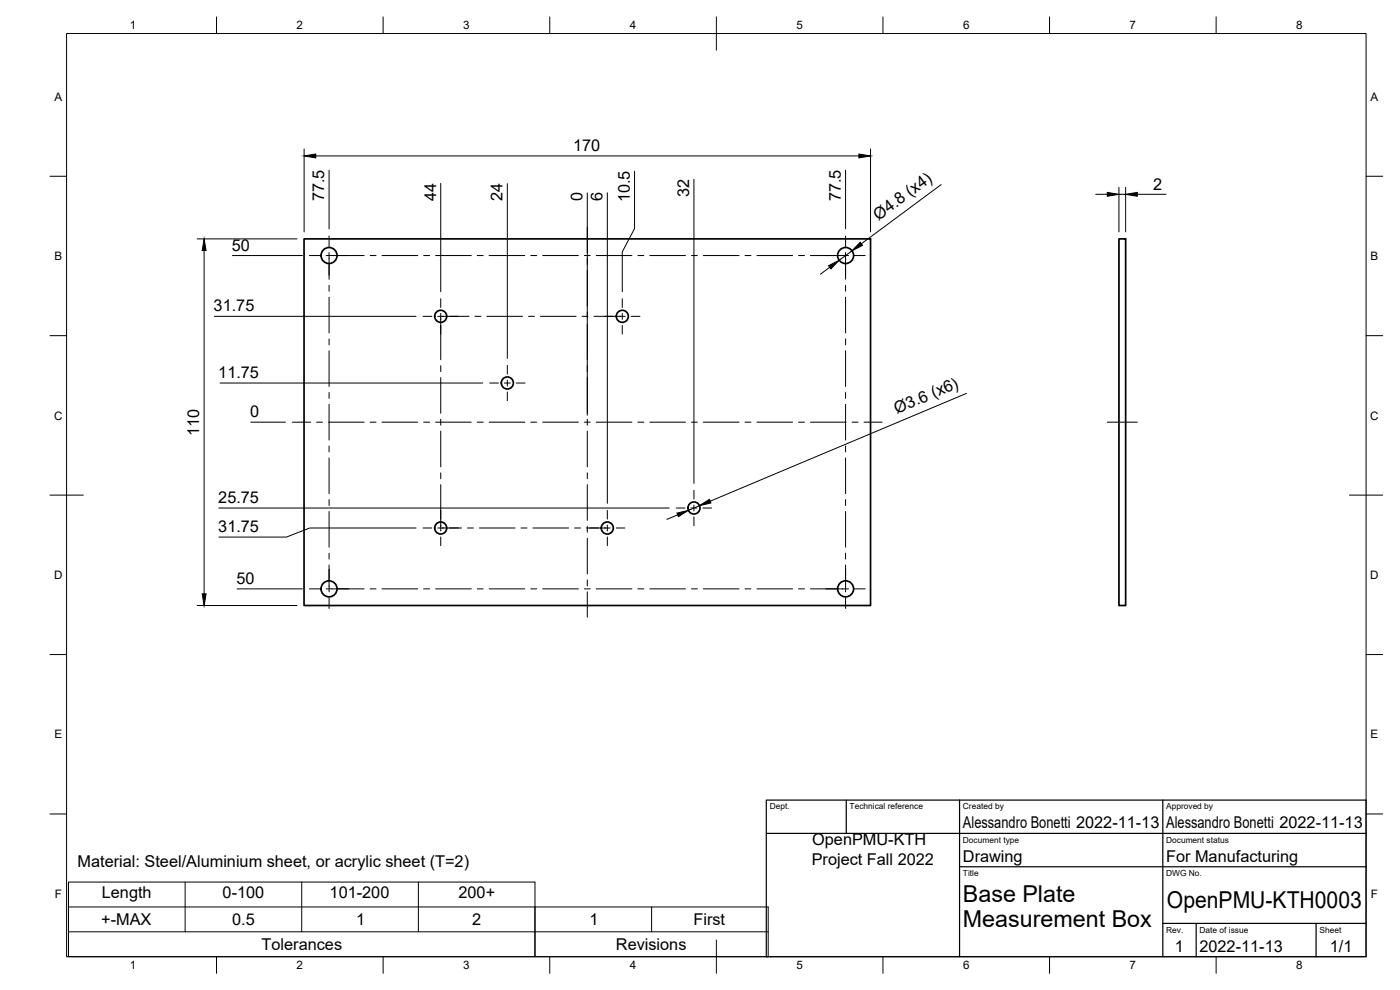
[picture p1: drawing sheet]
<svg xmlns="http://www.w3.org/2000/svg" width="420mm" height="297mm" viewBox="0 0 420 297" stroke-linecap="round" stroke-linejoin="round" font-family="sans-serif">
<!-- layer: Visible -->
<g fill="none" stroke="#000" stroke-width=".51">
<path d="M91.2 71.7h170.1v110h-170.1zM335.8 71.7h2v110h-2z"/>
<circle cx="98.8" cy="76.7" r="2.4"/>
<circle cx="253.8" cy="76.7" r="2.4"/>
<circle cx="132.3" cy="94.9" r="1.81"/>
<circle cx="186.8" cy="94.9" r="1.81"/>
<circle cx="152.3" cy="114.9" r="1.81"/>
<circle cx="132.3" cy="158.4" r="1.81"/>
<circle cx="182.3" cy="158.4" r="1.81"/>
<circle cx="208.3" cy="152.4" r="1.81"/>
<circle cx="98.8" cy="176.7" r="2.4"/>
<circle cx="253.8" cy="176.7" r="2.4"/>
</g>
<!-- layer: BORDER -->
<g fill="none" stroke="#000" stroke-width=".3">
<path d="M20 10.1h390v276.9h-390zM65 5.1v5M115 5.1v5M165 5.1v5M215 5.1v10M265 5.1v5M315 5.1v5M365 5.1v5M15 52.9h5M410 52.9h5M15 100.7h5M410 100.7h5"/>
<path d="M15 148.6h10M405 148.6h10M15 196.4h5M410 196.4h5M15 244.2h5M410 244.2h5M65 287v5M115 287v5M165 287v5M215 282.1v9.9M265 287v5M315 287v5"/>
<path d="M365 287v5"/>
</g>
<!-- layer: TITLEBLOCK -->
<path d="M230 240.1h180v46.9h-180zM230 250h180M254 240.1v9.9M288 240.1v46.9M349 240.1v46.9M288 260.1h122M349 277.1h61M359 277.1v9.9M395 277.1v9.9" fill="none" stroke="#000" stroke-width=".36"/>
<!-- layer: Smart Centers -->
<g fill="none" stroke="#000" stroke-width=".3">
<path d="M92.9 76.7h3.2M97.9 76.7h11.4M98.8 70.8v3.2M98.8 75.8v8M111.1 76.7h1.8M114.6 76.7h10.8M127.1 76.7h1.8M130.7 76.7h10.7M143.2 76.7h1.8M146.8 76.7h10.7M159.3 76.7h1.8M162.9 76.7h10.7"/>
<path d="M175.4 76.7h1.7M176.3 68.2v7.6M176.3 77.6v1.8M178.9 76.7h10.8M191.4 76.7h1.8M195 76.7h10.7M207.5 76.7h1.8M211.1 76.7h10.7M223.6 76.7h1.8M227.2 76.7h10.7M239.6 76.7h1.8M243.2 76.7h11.5"/>
<path d="M253.8 70.8v3.2M253.8 75.8v8M256.4 76.7h3.3M98.8 85.6v1.8M98.8 89.2v10.7M127 94.9h2.6M131.4 94.9h9.4M132.3 89.6v2.7M132.3 94v13.9M142.5 94.9h1.8M146.1 94.9h10.7M158.6 94.9h1.8"/>
<path d="M162.2 94.9h10.7M174.7 94.9h1.8M176.3 81.1v10.7M176.3 93.6v1.8M176.3 97.2v10.7M178.3 94.9h9.3M186.8 89.6v2.7M186.8 94v1.8M186.8 97.6v2.6M189.4 94.9h2.7M253.8 85.6v1.8M253.8 89.2v10.7"/>
<path d="M98.8 101.7v1.8M98.8 105.2v10.8M98.8 117.8v1.7M132.3 109.7v1.8M132.3 113.3v10.7M147 114.9h2.6M151.4 114.9h1.8M152.3 109.6v2.7M152.3 114v1.8M152.3 117.6v2.6M154.9 114.9h2.7M176.3 109.7v1.8"/>
<path d="M176.3 113.3v10.7M253.8 101.7v1.8M253.8 105.2v10.8M253.8 117.8v1.7M87.8 126.7h5.4M95 126.7h1.8M98.6 126.7h10.7M98.8 121.3v10.7M98.8 133.8v1.8M98.8 137.4v10.7M111.1 126.7h1.8M114.6 126.7h10.8"/>
<path d="M127.1 126.7h1.8M130.7 126.7h10.7M132.3 125.8v1.8M132.3 129.4v10.7M143.2 126.7h1.8M146.8 126.7h10.7M159.3 126.7h1.8M162.9 126.7h10.7M175.4 126.7h1.7M176.3 125.8v1.8M176.3 129.4v10.7M178.9 126.7h10.8"/>
<path d="M191.4 126.7h1.8M195 126.7h10.7M207.5 126.7h1.8M211.1 126.7h10.7M223.6 126.7h1.8M227.2 126.7h10.7M239.6 126.7h1.8M243.2 126.7h10.7M253.8 121.3v10.7M253.8 133.8v1.8M253.8 137.4v10.7M255.7 126.7h1.8"/>
<path d="M259.3 126.7h5.5M332.3 126.7h9M98.8 149.9v1.8M98.8 153.5v10.7M127 158.4h2.6M131.4 158.4h7.1M132.3 141.9v1.7M132.3 145.4v13.9M140.3 158.4h1.8M143.9 158.4h10.7M156.4 158.4h1.8M159.9 158.4h10.7"/>
<path d="M172.4 158.4h1.8M176 158.4h7.2M176.3 141.9v1.7M176.3 145.4v10.8M176.3 157.9v1.8M182.3 153.1v2.7M182.3 157.5v1.8M184.9 158.4h2.7M203 152.4h2.6M207.4 152.4h1.7M208.3 147.1v2.6M208.3 151.5v1.8"/>
<path d="M208.3 155.1v2.6M210.9 152.4h2.7M253.8 149.9v1.8M253.8 153.5v10.7M92.9 176.7h3.2M97.9 176.7h11.4M98.8 166v1.8M98.8 169.5v8.1M98.8 179.4v3.2M111.1 176.7h1.8M114.6 176.7h10.8M127.1 176.7h1.8"/>
<path d="M130.7 176.7h10.7M132.3 161.1v2.6M143.2 176.7h1.8M146.8 176.7h10.7M159.3 176.7h1.8M162.9 176.7h10.7M175.4 176.7h1.7M176.3 161.5v10.7M176.3 174v1.8M176.3 177.6v7.6M178.9 176.7h10.8M182.3 161.1v2.6"/>
<path d="M191.4 176.7h1.8M195 176.7h10.7M207.5 176.7h1.8M211.1 176.7h10.7M223.6 176.7h1.8M227.2 176.7h10.7M239.6 176.7h1.8M243.2 176.7h11.5M253.8 166v1.8M253.8 169.5v8.1M253.8 179.4v3.2M256.4 176.7h3.3"/>
</g>
<!-- layer: FD_Dimensions -->
<g fill="none" stroke="#000" stroke-width=".3">
<path d="M91.3 44.7v24.9M94.8 46.8h163M98.8 51.1v17.6M132.3 55v32.5M152.3 55.1v52.4M176.3 57.9v66.7M182.3 57.9v93.1M190.4 51.4v17.2l-3.6 7v11.9M208.3 53.8v91.2M253.8 51.1v17.6M261.3 44.7v24.9M282.5 55.4l-24 17.8"/>
<path d="M328.8 58.3h3.5M335.8 56.2v13.4M335.8 58.3h2M337.8 56.2v13.4M341.3 58.3h8.6M59.2 71.7h30M61.3 75.2v103M69.8 76.7h21M255.7 75.3l-3.9 2.8M64.3 94.9h60.6M249 80.2l-2.8 2.1M66 114.9h78.9"/>
<path d="M290 118l-76.9 32.4M75.3 126.7h10.4M65.7 152.4h135.2M124.9 158.4h-31.9l-7 2.7h-20.3M203.4 154.5l-3.2 1.3M209.9 151.7l-3.3 1.4M71.2 176.7h19.6M59.2 181.7h30"/>
</g>
<path d="M91.3 46.8l3.5-.6v1.2zM257.8 46.2l3.5 .6-3.5 .6zM332.3 57.7l3.5 .6-3.5 .6zM337.8 58.3l3.5-.6v1.2zM61.3 71.7l.5 3.5h-1.1zM248.7 79.7l3.1-1.6-2.4 2.6zM258.1 72.7l.7 .9-3.1 1.7zM203.2 154l3.4-.9-3 1.9zM209.9 151.7l3-1.9 .5 1.1zM60.7 178.2h1.1l-.5 3.5z" fill="#000" stroke="#000" stroke-width=".3"/>
<!-- layer: Custom Tables -->
<path d="M20.6 264.7h139.9v22.3v-14.9h70v14.9h-209.9zM20.6 279.6h209.9M20.6 272.1h139.9M55.6 264.7v14.9M90.6 264.7v14.9M125.6 264.7v14.9M195.6 272.1v7.5" fill="none" stroke="#000" stroke-width=".3"/>
<g font-size="7">
<text x="289" y="270.6">Base Plate</text>
<text x="350.2" y="272.3">OpenPMU-KTH0003</text>
<text x="289" y="278.1">Measurement Box</text>
</g>
<g font-size="4.9">
<text x="172" y="45.3">170</text>
<text x="206.8" y="59" transform="rotate(-90 206.8 59)">32</text>
<text x="346.1" y="56.9">2</text>
<text x="97.3" y="60.4" transform="rotate(-90 97.3 60.4)">77.5</text>
<text x="130.9" y="60.2" transform="rotate(-90 130.9 60.2)">44</text>
<text x="150.9" y="60.3" transform="rotate(-90 150.9 60.3)">24</text>
<text x="174.8" y="60.4" transform="rotate(-90 174.8 60.4)">0</text>
<text x="180.8" y="60.4" transform="rotate(-90 180.8 60.4)">6</text>
<text x="189" y="60.7" transform="rotate(-90 189 60.7)">10.5</text>
<text x="252.3" y="60.4" transform="rotate(-90 252.3 60.4)">77.5</text>
<text x="263.7" y="66.3" transform="rotate(-37 263.7 66.3)">Ø4.8 (x4)</text>
<text x="69.6" y="75.2">50</text>
<text x="64.1" y="93.5">31.75</text>
<text x="65.5" y="113.5">11.75</text>
<text x="75.1" y="125.2">0</text>
<text x="269.2" y="124.2" transform="rotate(-23 269.2 124.2)">Ø3.6 (x6)</text>
<text x="59.8" y="130.9" transform="rotate(-90 59.8 130.9)">110</text>
<text x="65.5" y="151">25.75</text>
<text x="65.5" y="159.7">31.75</text>
<text x="71" y="175.2">50</text>
<text x="289" y="248.5">Alessandro Bonetti 2022-11-13</text>
<text x="350" y="248.5">Alessandro Bonetti 2022-11-13</text>
<text x="243.8" y="253.6">OpenPMU-KTH</text>
<text x="23.3" y="260.1">Material: Steel/Aluminium sheet, or acrylic sheet (T=2)</text>
<text x="243.6" y="259.5">Project Fall 2022</text>
<text x="289" y="258.6">Drawing</text>
<text x="350" y="258.6">For Manufacturing</text>
<text x="30.6" y="269.5">Length</text>
<text x="66.8" y="269.6">0-100</text>
<text x="98.9" y="269.6">101-200</text>
<text x="137.6" y="269.6">200+</text>
<text x="30.4" y="277.6">+-MAX</text>
<text x="69.7" y="277.6">0.5</text>
<text x="106.9" y="277.6">1</text>
<text x="141.8" y="277.6">2</text>
<text x="176.9" y="277.6">1</text>
<text x="208.1" y="277.6">First</text>
<text x="78.5" y="285">Tolerances</text>
<text x="184.8" y="285">Revisions</text>
<text x="352.6" y="285.7">1</text>
<text x="360" y="285.5">2022-11-13</text>
<text x="399.1" y="285.7">1/1</text>
</g>
<g font-size="3.5">
<text x="39" y="8.8">1</text>
<text x="89" y="8.8">2</text>
<text x="139" y="8.8">3</text>
<text x="189" y="8.8">4</text>
<text x="239" y="8.8">5</text>
<text x="289" y="8.8">6</text>
<text x="339" y="8.8">7</text>
<text x="389" y="8.8">8</text>
<text x="16.3" y="30.2">A</text>
<text x="411.3" y="30.2">A</text>
<text x="16.3" y="78">B</text>
<text x="411.3" y="78">B</text>
<text x="16.2" y="125.9">C</text>
<text x="411.2" y="125.9">C</text>
<text x="16.2" y="173.7">D</text>
<text x="411.2" y="173.7">D</text>
<text x="16.3" y="221.6">E</text>
<text x="411.3" y="221.6">E</text>
<text x="16.4" y="269.4">F</text>
<text x="411.4" y="269.4">F</text>
<text x="39" y="290.8">1</text>
<text x="89" y="290.8">2</text>
<text x="139" y="290.8">3</text>
<text x="189" y="290.8">4</text>
<text x="239" y="290.8">5</text>
<text x="289" y="290.8">6</text>
<text x="339" y="290.8">7</text>
<text x="389" y="290.8">8</text>
</g>
<g font-size="2.5">
<text x="231" y="242.9">Dept.</text>
<text x="255" y="242.9">Technical reference</text>
<text x="289" y="242.9">Created by</text>
<text x="350" y="242.9">Approved by</text>
<text x="289" y="252.8">Document type</text>
<text x="350" y="252.8">Document status</text>
<text x="289" y="262.9">Title</text>
<text x="350" y="262.9">DWG No.</text>
<text x="350" y="279.9">Rev.</text>
<text x="360" y="279.9">Date of issue</text>
<text x="396" y="279.9">Sheet</text>
</g>
</svg>
